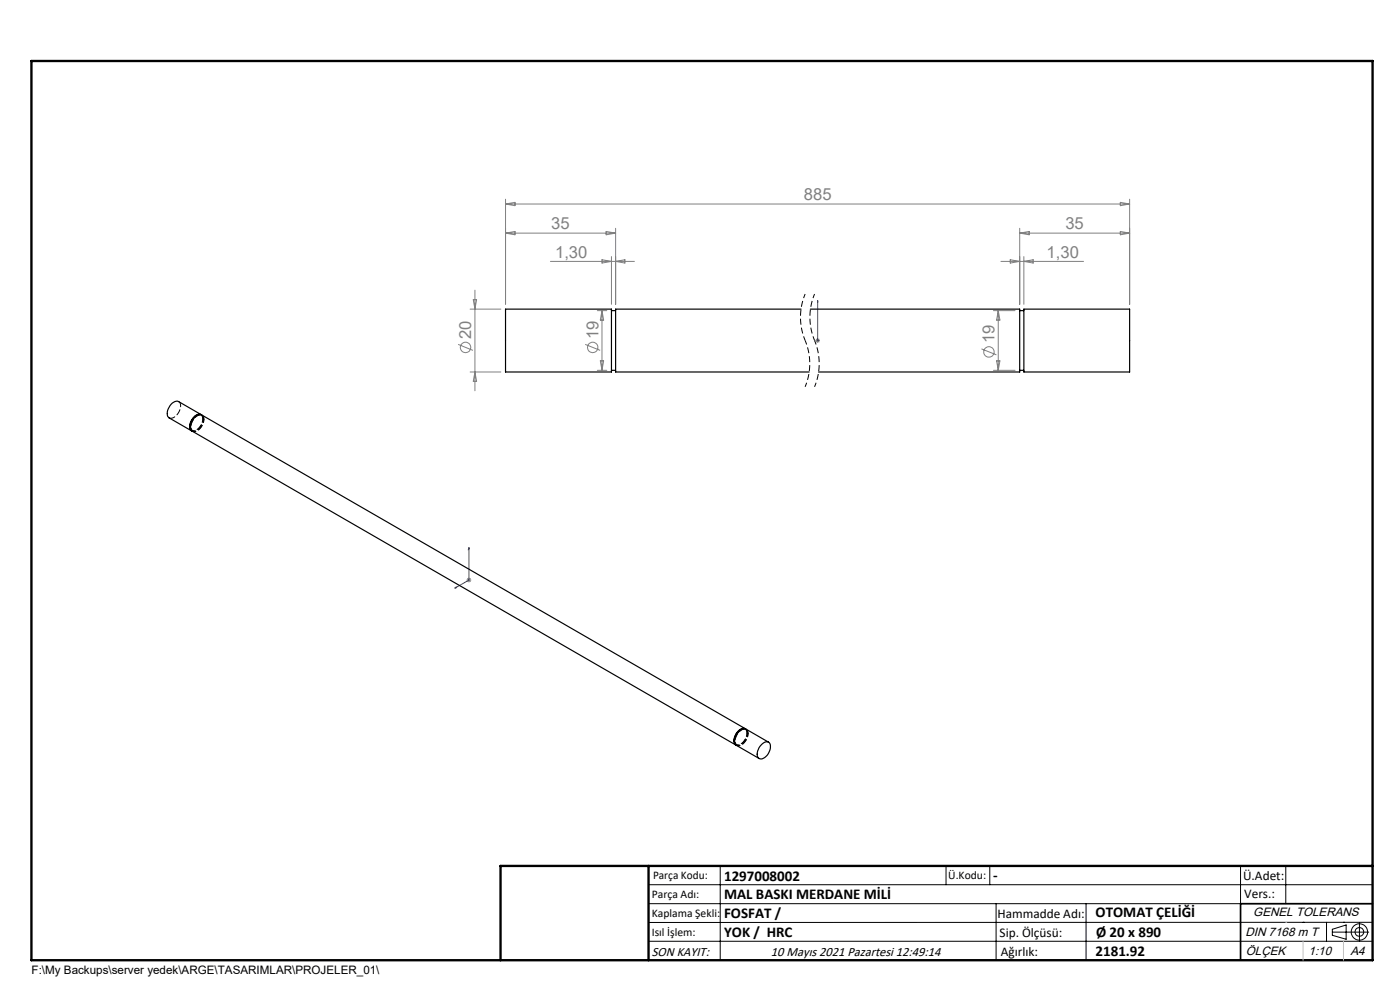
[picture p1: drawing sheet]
<svg xmlns="http://www.w3.org/2000/svg" width="297mm" height="210mm" viewBox="0 0 297 210" stroke-linecap="round" stroke-linejoin="round" font-family="sans-serif">
<g fill="none" stroke="#808080" stroke-width=".21">
<path d="M107.2 42.3v22.2M107.2 43.3l2.1-.4v.7zM107.2 43.3h132.4M107.2 49.5h23.4M107.2 49.5l2.1-.4v.7zM116.8 55.4h17.8M127.7 55.1l2 .3-2 .4zM128.6 49.1l2 .4-2 .3zM129.7 54.4v10.1M130.6 48.4v16.1M130.6 55.4l2-.3v.7zM212.3 55.4h17.6"/>
<path d="M214.3 55.1l2 .3-2 .4zM216.3 49.5h23.3M216.3 48.4v16.1M216.3 49.5l2-.4v.7zM217.2 54.4v10.1M217.2 55.4l2-.3v.7zM237.7 42.9l1.9 .4-1.9 .3zM237.7 49.1l1.9 .4-1.9 .3zM239.6 42.3v22.2M97.2 73.1l3.1 1.2M99.7 65.6h6.6M99.7 78.9h6.6"/>
<path d="M100.4 63.6h.7l-.3 2zM100.8 61.6v21.3M100.8 78.9l.3 2h-.7zM124.1 73.1l3.2 1.2M126.7 65.9h2M126.7 78.6h2M127.4 76.5h.7l-.4 2.1zM127.7 65.9v12.7M127.7 65.9l.4 2h-.7zM173 72.2h1M173.1 71.9l.7 .7M173.5 71.7v1"/>
<path d="M173.8 71.9l-.7 .7M208.2 74l3.2 1.3M210.7 65.9h4.6M210.7 78.6h4.6M211.4 76.5h.7l-.3 2.1zM211.8 65.9l.3 2h-.7zM211.8 65.9v12.7M99 123h1M99.1 122.7l.7 .7M99.5 122.5v1M99.8 122.7l-.7 .7"/>
<circle cx="98.8" cy="73.7" r="1.1"/>
<circle cx="125.7" cy="73.7" r="1.11"/>
<circle cx="209.8" cy="74.6" r="1.1"/>
</g>
<path d="M170.8 62.4a12.8 12.8 0 0 0 0 9.8M170.8 72.2a12.8 12.8 0 0 1 0 9.9M172.8 62.4a12.8 12.8 0 0 0 0 9.8M172.8 72.2a12.8 12.8 0 0 1 0 9.9" fill="none" stroke="#000" stroke-width=".21" stroke-dasharray="1.3 .6" stroke-dashoffset=".3" stroke-linecap="butt"/>
<g fill="none" stroke="#000" stroke-width=".21">
<path d="M137.6 187.7h153.6M137.6 191.7h153.6M137.6 199.7h153.6M152.8 183.7v20M200.7 183.7v4M210 183.7v4M211.3 191.7v12M230.4 191.7v12M263.2 183.7v20M272.8 183.7v8M276.4 195.6h.1M281.4 195.6v4.1"/>
<path d="M282.6 197.7h7.8M282.6 197.1l3-.9v3l-3-.8zM285 195.6h.1M288.4 195.8v3.8M291.2 195.6l-153.6 .1"/>
<circle cx="288.4" cy="197.7" r="1.74"/>
<circle cx="288.4" cy="197.7" r=".93"/>
</g>
<path d="M173.5 72.1v.2zM173.5 63.7v.5v-.5M173.5 72.2h.1M173.5 63.7v8.5M99.5 116.1v6.9l-3 1.8M99.5 116.1l.1 .3-.2 .1zM96.5 124.8l.3-.3v.2z" fill="none" stroke="#00f" stroke-width=".21"/>
<path d="M106.2 203.7h185" fill="none" stroke="#000" stroke-width=".25"/>
<path d="M291.2 191.7h-28v12" fill="none" stroke="#000" stroke-width=".35"/>
<path d="M6.7 12.9h284.5v190.8h-284.5zM137.6 183.7v20M291.2 183.7h-185v20" fill="none" stroke="#000" stroke-width=".5"/>
<path d="M272.8 195.6h.1M276.4 199.7v4M285 199.7v4" fill="none" stroke="#c0c0c0" stroke-width=".21"/>
<g fill="#00f">
<path d="M173.5 72.1v.2zM173.5 63.7v.5z"/>
<path d="M96.5 124.8l.3-.1v-.2zM99.5 116.1l-.1 .4 .2-.1z"/>
</g>
<g fill="none" stroke="#000" stroke-width=".25">
<path d="M107.2 65.6h22.5v13.3h-22.5zM129.7 65.9h.9M129.7 78.6h.9M169.9 65.6h-39.3v13.3h41.1M171.9 65.6h44.4v13.3h-42.7M216.3 65.9h.9M216.3 78.6h.9M217.2 65.6h22.4v13.3h-22.4zM42.4 87.9a2.42 2.42 0 0 0-1.9 3.3M42.7 87.9l-4.8-2.7a1.95 1.95 0 0 0-2.2 1.5l-.2 1.3 .4 .6 4.7 2.8M42.8 88a1.75 1.75 0 0 0-2.3 1.3 1.54 1.54 0 0 0 .2 2.1M157.9 154.6a2.4 2.4 0 0 0-1.9 3.2"/>
<path d="M158.1 154.6l-115.3-66.6a1.85 1.85 0 0 0-2.1 1.4 1.6 1.6 0 0 0 .2 2.1l115.2 66.5M158.2 154.6a1.71 1.71 0 0 0-2.2 1.4 1.44 1.44 0 0 0 .2 2.1M161.5 158a1.07 1.07 0 0 1 .9-.6 1.07 1.07 0 0 1 1 .5 2.77 2.77 0 0 1-1.9 3.1 1.09 1.09 0 0 1-.8-1.7zM163.1 157.4l-4.8-2.7a1.82 1.82 0 0 0-2.1 1.4 1.53 1.53 0 0 0 .1 2l4.7 2.8"/>
</g>
<path d="M40.6 91.2a1.3 1.3 0 0 0 1.8-.7l.5-1 .1-.6M40.9 91.5a1.93 1.93 0 0 0 2.1-1.5l.3-1.1M43.1 88.8l-.3-.8M43.3 88.9l-.1-.5-.3-.4M156 157.8a1.3 1.3 0 0 0 1.9-.6l.5-1 .1-.7M156.3 158.1a1.93 1.93 0 0 0 2.2-1.5l.2-1M158.5 155.5l-.3-.9M158.7 155.6l-.1-.6-.3-.3" fill="none" stroke="#000" stroke-width=".21" stroke-dasharray="1.3 .6" stroke-dashoffset=".5"/>
<path d="M40.8 91.4a2.49 2.49 0 0 0 2.3-2.6M43 88.9l-.1-.6-.5-.4M43.2 89a.87 .87 0 0 0-.6-1 .87 .87 0 0 0-1 .4 2.42 2.42 0 0 0-.9 2.9 1.29 1.29 0 0 0 1.9-.7l.4-.6 .2-1M156.2 158.1a2.49 2.49 0 0 0 2.3-2.6M158.5 155.5l-.1-.5-.5-.4M158.6 155.6a.87 .87 0 0 0-.5-.9 .87 .87 0 0 0-1.1 .3 2.42 2.42 0 0 0-.8 2.9 1.29 1.29 0 0 0 1.8-.6l.4-.7 .2-1" fill="none" stroke="#000" stroke-width=".21" stroke-dasharray="1.3 .6" stroke-dashoffset=".6"/>
<path d="M37.9 85.2a2 2 0 0 1-.3 2.7l-.8 .7-.5 .1-.4-.1M40.7 91.3l.2 .1M42.8 88.1l-.2-.1M156.2 157.9l.1 .1M158.2 154.8l-.1-.2" fill="none" stroke="#000" stroke-width=".21" stroke-dasharray="1.3 .6"/>
<g font-size="3.5" fill="#808080">
<text x="170.5" y="42.5">885</text>
<text x="116.9" y="48.6">35</text>
<text x="226" y="48.6">35</text>
<text x="117.8" y="54.6">1,30</text>
<text x="222" y="54.6">1,30</text>
<text x="100" y="71.9" transform="rotate(-90 100 71.9)">20</text>
<text x="126.9" y="71.9" transform="rotate(-90 126.9 71.9)">19</text>
<text x="211" y="72.8" transform="rotate(-90 211 72.8)">19</text>
</g>
<g font-size="3.2">
<text x="153.6" y="186.8">1297008002</text>
<text x="153.6" y="190.8">MAL BASKI MERDANE MİLİ</text>
<text x="210.7" y="186.6">-</text>
<text x="153.6" y="194.8">FOSFAT /</text>
<text x="232.4" y="194.5">OTOMAT ÇELİĞİ</text>
<text x="153.6" y="198.8">YOK / HRC</text>
<text x="232.4" y="202.8">2181.92</text>
<text x="232.5" y="198.8">Ø 20 x 890</text>
</g>
<g font-size="2.8">
<text x="263.7" y="186.7">Ü.Adet:</text>
<text x="263.9" y="190.5">Vers.:</text>
<text x="211.6" y="194.8">Hammadde Adı:</text>
<text x="138.3" y="202.8">SON KAYIT:</text>
<text x="163.6" y="202.8">10 Mayıs 2021 Pazartesi 12:49:14</text>
<text x="212.1" y="198.7">Sip. Ölçüsü:</text>
<text x="212.3" y="202.7">Ağırlık:</text>
</g>
<g font-size="2.6">
<text x="265.9" y="194.4">GENEL TOLERANS</text>
<text x="264.2" y="198.5">DIN 7168 m T</text>
<text x="264.3" y="202.6">ÖLÇEK</text>
<text x="277.6" y="202.6">1:10</text>
<text x="286.5" y="202.6">A4</text>
</g>
<g font-size="2.5">
<text x="138.3" y="190.5">Parça Adı:</text>
<text x="138.5" y="186.5">Parça Kodu:</text>
<text x="201.2" y="186.5">Ü.Kodu:</text>
<text x="138.3" y="194.5">Kaplama Şekli:</text>
<text x="138.3" y="198.6">Isıl İşlem:</text>
<text x="6.7" y="206.7">F:\My Backups\server yedek\ARGE\TASARIMLAR\PROJELER_01\</text>
</g>
</svg>
